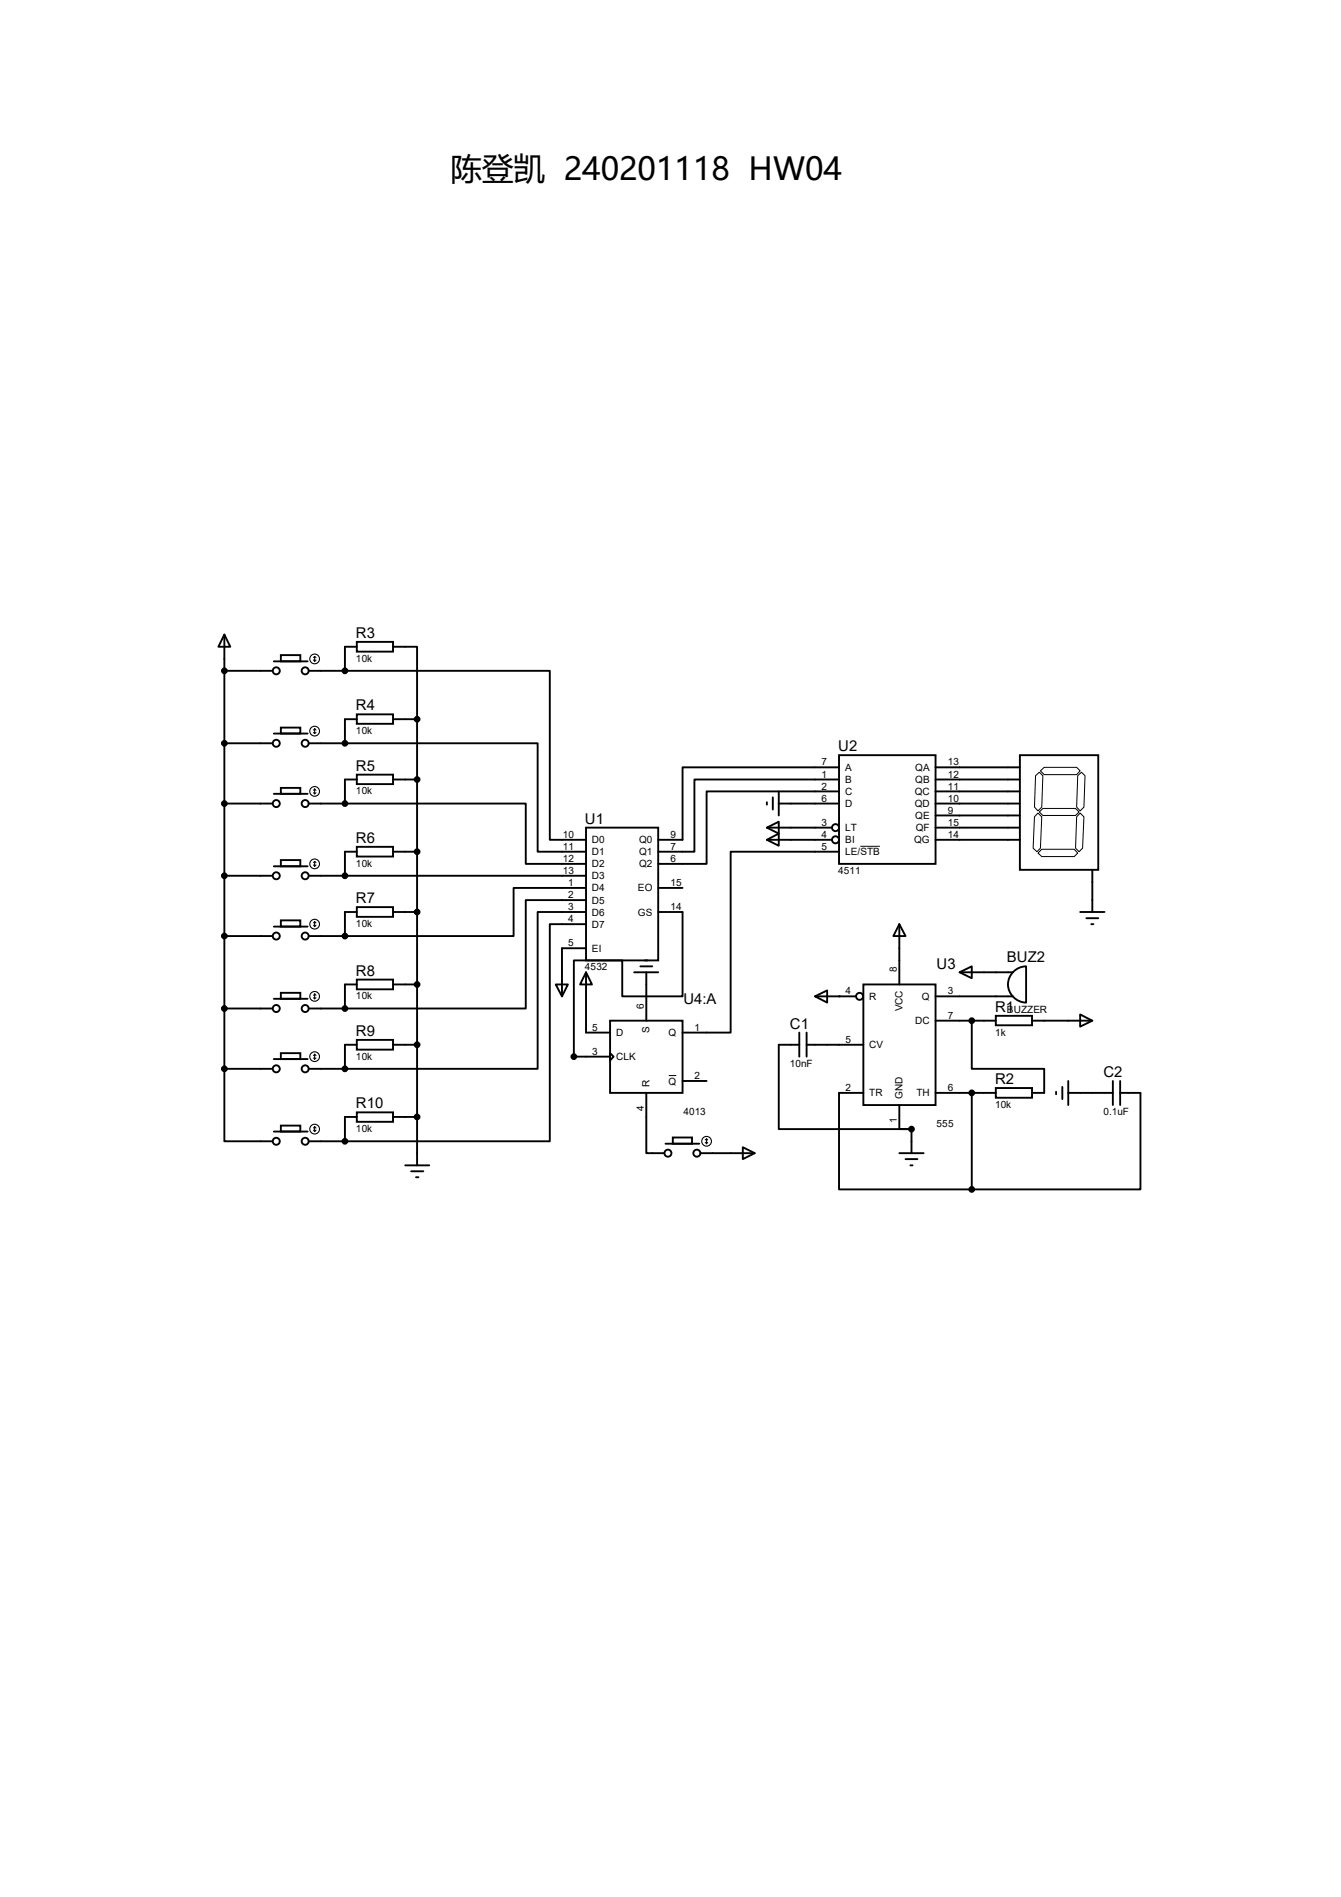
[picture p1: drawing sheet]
<svg xmlns="http://www.w3.org/2000/svg" width="210mm" height="297mm" viewBox="0 0 210 297" stroke-linecap="round" stroke-linejoin="round" font-family="sans-serif">
<g fill="none" stroke="#000" stroke-width=".3">
<path d="M35.1 99.4l1 1.9h-1.9zM35.1 99.4v67.9M35.1 105h7.6M35.1 116.4h7.6M42.9 103.5h5.3M42.9 114.9h5.3M44 102.6h3v.9h-3zM44 113.9h3v1h-3zM48.3 105h5.7M48.3 116.4h5.7M54 105h32.1v26.5h5.7M54 116.4h30.2v16.9h7.6"/>
<path d="M55.9 100.5h5.7v1.5h-5.7zM55.9 111.8h5.7v1.5h-5.7zM55.9 101.3h-1.9v3.7M55.9 112.6h-1.9v3.8M61.6 101.3h3.7v11.3M61.6 112.6h3.7M65.3 112.6v69.9M131.4 118.2h15.1v17.1h-15.1zM159.7 118.2h12.3v18h-12.3zM35.1 125.8h7.6M35.1 137.1h7.6M42.9 124.3h5.3"/>
<path d="M42.9 135.6h5.3M44 123.4h3v.9h-3zM44 134.7h3v.9h-3zM48.3 125.8h5.7M48.3 137.1h43.5M54 125.8h28.3v9.5h9.5M55.9 121.3h5.7v1.5h-5.7zM55.9 132.6h5.7v1.5h-5.7zM55.9 122h-1.9v3.8M55.9 133.3h-1.9v3.8M61.6 122h3.7M61.6 133.3h3.7"/>
<path d="M91.8 129.6h11.3v20.8h-11.3zM91.8 139h-11.4v7.6h-26.4M103.1 139h3.8M120.1 129.6l1.9-.9v1.8zM120.1 131.5l1.9-1v1.9zM120.1 129.6h10.2M120.1 131.5h10.2M120.1 125.6v.4M121 124.8v1.9M122 125.8h9.4M122 123.9v3.8M131.4 120.1h-24.5v11.4h-3.8"/>
<path d="M131.4 122h-22.6v11.3h-5.7M131.4 123.9h-20.7v11.4h-7.6M131.4 133.3h-17v28.4h-7.5M146.5 120.1h13.2M146.5 122h13.2M146.5 123.9h13.2M146.5 125.8h13.2M146.5 127.7h13.2M146.5 129.6h13.2M146.5 131.5h13.2M171.1 136.2v6.6M35.1 146.6h7.6"/>
<path d="M35.1 157.9h7.6M42.9 145.1h5.3M42.9 156.4h5.3M44 144.1h3v1h-3zM44 155.4h3v1h-3zM48.3 146.6h5.7M48.3 157.9h5.7M55.9 142h5.7v1.6h-5.7zM55.9 153.4h5.7v1.5h-5.7zM55.9 142.8h-1.9v3.8M55.9 154.1h-1.9v3.8M61.6 154.1h3.7"/>
<path d="M61.6 142.8h3.7M87 154.1h1.9l-.9 1.9zM91.8 152.2l.9 1.9h-1.9zM91.8 140.9h-9.5v17h-28.3M91.8 142.8h-7.6v24.5h-30.2M91.8 144.7h-5.7v34h-32.1M91.8 152.2v9.5h3.7M91.8 148.5h-3.8v7.5M95.5 159.8h11.4v11.3h-11.4zM99.3 152.2h3.8M100.3 151.3h1.9M101 150.4h.4"/>
<path d="M101.2 152.2v7.6M103.1 142.8h3.8v13.2h-9.4v-5.6h-7.6v15h5.6M127.6 156l1.9-.9v1.9zM127.6 156h6.5M131.4 156h.1M135.2 154.1h11.3v18.9h-11.3zM140.8 144.7l1 1.9h-1.9zM140.8 144.7v9.4M146.5 159.8h9.5M146.5 156h12.1M150.3 152.2l1.9-.9v1.9zM150.3 152.2h8.3"/>
<path d="M152.2 159.8v7.5h11.3v3.8h-1.9M156 159h5.6v1.5h-5.6zM158.9 151.9l1.2-.5 .6-.1v5.7a2.83 2.83 0 0 1-2.7-1.9 2.83 2.83 0 0 1 .9-3.2zM161.6 159.8h9.5M169.2 158.8l1.9 1-1.9 .9zM169.2 142.8h3.8M170.1 143.8h1.9M170.9 144.7h.3M35.1 167.3v11.4h7.6M35.1 167.3h7.6M42.9 165.8h5.3M42.9 177.2h5.3"/>
<path d="M44 164.9h3v.9h-3zM44 176.2h3v1h-3zM48.3 167.3h5.7M48.3 178.7h5.7M55.9 162.8h5.7v1.5h-5.7zM55.9 174.2h5.7v1.4h-5.7zM55.9 163.6h-1.9v3.7M55.9 174.9h-1.9v3.8M61.6 163.6h3.7M61.6 174.9h3.7M95.5 164.9l.6 .5-.6 .6zM101.2 171.1v9.5h2.9"/>
<path d="M104.2 179.1h5.3M105.4 178.1h3v1h-3zM106.9 169.2h3.8M116.3 179.6l1.9 1-1.9 .9zM125.2 163.6h-3.2v13.2h20.7M125.2 161.7v3.7M126.3 163.6h8.9M126.3 161.7v3.7M135.2 171.1h-3.8v15.1h20.8M140.8 173v3.8h1.9M142.7 176.8v3.8M146.5 171.1h9.5"/>
<path d="M152.2 171.1v15.1M156 170.3h5.6v1.6h-5.6zM165.4 170.9v.4M166.4 170.2v1.9M167.3 171.1h7M167.3 169.2v3.8M174.3 169.2v3.8M175.4 171.1h3.2v15.1h-26.4M175.4 169.2v3.8M63.5 182.5h3.7M64.4 183.4h1.9M65.2 184.3h.3"/>
<path d="M109.7 180.6h8.5M140.8 180.6h3.9M141.8 181.5h1.9M142.6 182.5h.3"/>
<circle cx="43.3" cy="105" r=".55"/>
<circle cx="43.3" cy="116.4" r=".55"/>
<circle cx="47.8" cy="105" r=".55"/>
<circle cx="47.8" cy="116.4" r=".55"/>
<circle cx="43.3" cy="137.1" r=".55"/>
<circle cx="43.3" cy="125.8" r=".55"/>
<circle cx="47.8" cy="125.8" r=".55"/>
<circle cx="47.8" cy="137.1" r=".55"/>
<circle cx="130.9" cy="131.5" r=".55"/>
<circle cx="130.9" cy="129.6" r=".55"/>
<circle cx="43.3" cy="146.6" r=".55"/>
<circle cx="43.3" cy="157.9" r=".55"/>
<circle cx="47.8" cy="146.6" r=".55"/>
<circle cx="47.8" cy="157.9" r=".55"/>
<circle cx="134.6" cy="156" r=".55"/>
<circle cx="43.3" cy="178.7" r=".55"/>
<circle cx="43.3" cy="167.3" r=".55"/>
<circle cx="47.8" cy="167.3" r=".55"/>
<circle cx="47.8" cy="178.7" r=".55"/>
<circle cx="104.6" cy="180.6" r=".55"/>
<circle cx="109.1" cy="180.6" r=".55"/>
</g>
<path d="M134.7 132.5h3.1M162.2 121.5l.6-.6 .5 .6-.1 4.9-.6 .6-.6-.6zM162.6 127.3l.6 .6-.3 4.9-.5 .5-.6-.5 .2-4.9zM162.8 127.1l.5-.5h5.1l.6 .5-.6 .6h-5.1zM162.9 120.7l.6-.6h5.1l.6 .6-.6 .6h-5.1zM163.2 133h5l.6 .6-.6 .5h-5l-.6-.5zM168.8 121.5l.6-.6 .5 .6-.1 4.9-.6 .6-.6-.6zM169.2 127.3l.6 .6-.3 4.9-.5 .5-.6-.5 .2-4.9zM104.7 168.4h1.2" fill="none" stroke="#000" stroke-width=".16"/>
<g fill="none" stroke="#000" stroke-width=".17">
<path d="M49.1 103.3l.2 .2M49.1 114.7l.2 .2M49.3 102.8v.7M49.3 114.1v.8M49.3 102.8l-.2 .2M49.3 102.8l.2 .2M49.3 114.1l-.2 .2M49.3 114.1l.2 .2M49.5 103.3l-.2 .2M49.5 114.7l-.2 .2M49.1 124.1l.2 .2M49.1 135.4l.2 .2"/>
<path d="M49.3 123.5v.8M49.3 134.9v.7M49.3 123.5l-.2 .2M49.3 123.5l.2 .2M49.3 134.9l-.2 .1M49.3 134.9l.2 .1M49.5 124.1l-.2 .2M49.5 135.4l-.2 .2M49.1 144.9l.2 .2M49.1 156.2l.2 .2M49.3 144.3v.8M49.3 155.6v.8"/>
<path d="M49.3 144.3l-.2 .2M49.3 144.3l.2 .2M49.3 155.6l-.2 .2M49.3 155.6l.2 .2M49.5 144.9l-.2 .2M49.5 156.2l-.2 .2M49.1 165.7l.2 .1M49.1 177l.2 .2M49.3 165.1v.7M49.3 176.4v.8M49.3 165.1l-.2 .2M49.3 165.1l.2 .2"/>
<path d="M49.3 176.4l-.2 .2M49.3 176.4l.2 .2M49.5 165.7l-.2 .1M49.5 177l-.2 .2M110.4 178.9l.3 .2M110.7 178.3v.8M110.7 178.3l-.3 .2M110.7 178.3l.1 .2M110.8 178.9l-.1 .2"/>
<circle cx="49.3" cy="103.2" r=".76"/>
<circle cx="49.3" cy="114.5" r=".76"/>
<circle cx="49.3" cy="123.9" r=".76"/>
<circle cx="49.3" cy="135.3" r=".76"/>
<circle cx="49.3" cy="144.7" r=".76"/>
<circle cx="49.3" cy="156" r=".76"/>
<circle cx="49.3" cy="176.8" r=".76"/>
<circle cx="49.3" cy="165.4" r=".76"/>
<circle cx="110.7" cy="178.7" r=".76"/>
</g>
<g fill="#000" stroke="#000" stroke-width=".3">
<circle cx="35.1" cy="116.4" r=".38"/>
<circle cx="35.1" cy="105" r=".38"/>
<circle cx="54" cy="105" r=".38"/>
<circle cx="54" cy="116.4" r=".38"/>
<circle cx="65.3" cy="112.6" r=".38"/>
<circle cx="35.1" cy="125.8" r=".38"/>
<circle cx="35.1" cy="137.1" r=".38"/>
<circle cx="54" cy="125.8" r=".38"/>
<circle cx="54" cy="137.1" r=".38"/>
<circle cx="65.3" cy="122" r=".38"/>
<circle cx="65.3" cy="133.4" r=".38"/>
<circle cx="35.1" cy="146.6" r=".38"/>
<circle cx="35.1" cy="157.9" r=".38"/>
<circle cx="54" cy="146.6" r=".38"/>
<circle cx="54" cy="157.9" r=".38"/>
<circle cx="65.3" cy="154.1" r=".38"/>
<circle cx="65.3" cy="142.8" r=".38"/>
<circle cx="152.2" cy="159.8" r=".38"/>
<circle cx="35.1" cy="167.3" r=".38"/>
<circle cx="54" cy="167.3" r=".38"/>
<circle cx="54" cy="178.7" r=".38"/>
<circle cx="65.3" cy="174.9" r=".38"/>
<circle cx="65.3" cy="163.6" r=".38"/>
<circle cx="89.9" cy="165.4" r=".38"/>
<circle cx="142.7" cy="176.8" r=".38"/>
<circle cx="152.2" cy="171.1" r=".38"/>
<circle cx="152.2" cy="186.2" r=".38"/>
</g>
<text font-size="4.9" x="70.6" y="28.2">陈登凯 240201118 HW04</text>
<g font-size="2.3">
<text x="55.8" y="99.9">R3</text>
<text x="55.8" y="111.2">R4</text>
<text x="131.3" y="117.6">U2</text>
<text x="55.8" y="120.7">R5</text>
<text x="55.8" y="132">R6</text>
<text x="91.6" y="128.9">U1</text>
<text x="55.8" y="141.4">R7</text>
<text x="55.8" y="152.7">R8</text>
<text x="146.7" y="151.6">U3</text>
<text x="157.7" y="150.7">BUZ2</text>
<text x="107" y="157.3">U4:A</text>
<text x="123.7" y="161.1">C1</text>
<text x="155.8" y="158.4">R1</text>
<text x="55.8" y="162.2">R9</text>
<text x="55.8" y="173.5">R10</text>
<text x="155.8" y="169.8">R2</text>
<text x="172.8" y="168.6">C2</text>
</g>
<g font-size="1.6">
<text x="55.8" y="103.6">10k</text>
<text x="55.8" y="114.9">10k</text>
<text x="128.7" y="119.8">7</text>
<text x="148.4" y="119.8">13</text>
<text x="55.8" y="124.4">10k</text>
<text x="128.7" y="121.8">1</text>
<text x="128.7" y="123.6">2</text>
<text x="128.7" y="125.5">6</text>
<text x="132.4" y="120.7">A</text>
<text x="132.4" y="122.6">B</text>
<text x="132.4" y="124.5">C</text>
<text x="143.3" y="124.5">QC</text>
<text x="143.3" y="120.7">QA</text>
<text x="143.3" y="122.6">QB</text>
<text x="148.4" y="121.8">12</text>
<text x="148.4" y="123.6">11</text>
<text x="148.4" y="125.5">10</text>
<text x="88.1" y="131.2">10</text>
<text x="105" y="131.2">9</text>
<text x="128.7" y="129.3">3</text>
<text x="128.7" y="131.2">4</text>
<text x="132.4" y="126.4">D</text>
<text x="132.4" y="130.1">LT</text>
<text x="143.3" y="126.4">QD</text>
<text x="143.3" y="128.2">QE</text>
<text x="143.4" y="130.1">QF</text>
<text x="148.4" y="127.4">9</text>
<text x="148.4" y="129.3">15</text>
<text x="148.4" y="131.2">14</text>
<text x="55.8" y="135.7">10k</text>
<text x="88.1" y="133.1">11</text>
<text x="88.1" y="135">12</text>
<text x="88.1" y="136.8">13</text>
<text x="92.7" y="132">D0</text>
<text x="92.7" y="133.9">D1</text>
<text x="92.7" y="135.8">D2</text>
<text x="92.7" y="137.7">D3</text>
<text x="100.1" y="132">Q0</text>
<text x="100.1" y="133.9">Q1</text>
<text x="100.1" y="135.8">Q2</text>
<text x="105" y="133.1">7</text>
<text x="105" y="135">6</text>
<text x="128.7" y="133.1">5</text>
<text x="131.3" y="136.8">4511</text>
<text x="132.4" y="132">BI</text>
<text x="132.4" y="133.9">LE/STB</text>
<text x="143.2" y="132">QG</text>
<text x="89" y="138.7">1</text>
<text x="89" y="140.6">2</text>
<text x="89" y="142.5">3</text>
<text x="92.7" y="139.6">D4</text>
<text x="92.7" y="141.5">D5</text>
<text x="92.7" y="143.3">D6</text>
<text x="99.9" y="139.6">EO</text>
<text x="99.9" y="143.3">GS</text>
<text x="105" y="138.7">15</text>
<text x="105" y="142.5">14</text>
<text x="55.8" y="145.2">10k</text>
<text x="89" y="144.4">4</text>
<text x="89" y="148.2">5</text>
<text x="92.7" y="145.2">D7</text>
<text x="92.7" y="149">EI</text>
<text x="91.6" y="151.9">4532</text>
<text x="132.4" y="155.7">4</text>
<text x="140.5" y="152.2" transform="rotate(-90 140.5 152.2)">8</text>
<text x="148.4" y="155.7">3</text>
<text x="55.8" y="156.5">10k</text>
<text x="92.8" y="161.4">5</text>
<text x="100.8" y="157.9" transform="rotate(-90 100.8 157.9)">6</text>
<text x="101.7" y="161.8" transform="rotate(-90 101.7 161.8)">S</text>
<text x="108.8" y="161.4">1</text>
<text x="136.1" y="156.5">R</text>
<text x="141.3" y="158.4" transform="rotate(-90 141.3 158.4)">VCC</text>
<text x="143.3" y="160.4">DC</text>
<text x="144.4" y="156.5">Q</text>
<text x="148.4" y="159.5">7</text>
<text x="157.7" y="158.5">BUZZER</text>
<text x="55.8" y="165.9">10k</text>
<text x="92.8" y="165.1">3</text>
<text x="96.5" y="162.2">D</text>
<text x="96.5" y="166">CLK</text>
<text x="104.7" y="162.2">Q</text>
<text x="123.7" y="167">10nF</text>
<text x="132.4" y="163.3">5</text>
<text x="136.1" y="164.1">CV</text>
<text x="155.8" y="162.1">1k</text>
<text x="100.8" y="173.9" transform="rotate(-90 100.8 173.9)">4</text>
<text x="101.7" y="170.2" transform="rotate(-90 101.7 170.2)">R</text>
<text x="104.7" y="169.8">Q</text>
<text x="108.8" y="169">2</text>
<text x="132.4" y="170.8">2</text>
<text x="136.1" y="171.7">TR</text>
<text x="141.3" y="172.1" transform="rotate(-90 141.3 172.1)">GND</text>
<text x="143.5" y="171.7">TH</text>
<text x="148.4" y="170.8">6</text>
<text x="155.8" y="173.5">10k</text>
<text x="55.8" y="177.2">10k</text>
<text x="107" y="174.6">4013</text>
<text x="140.5" y="175.8" transform="rotate(-90 140.5 175.8)">1</text>
<text x="146.7" y="176.5">555</text>
<text x="172.8" y="174.6">0.1uF</text>
</g>
</svg>
